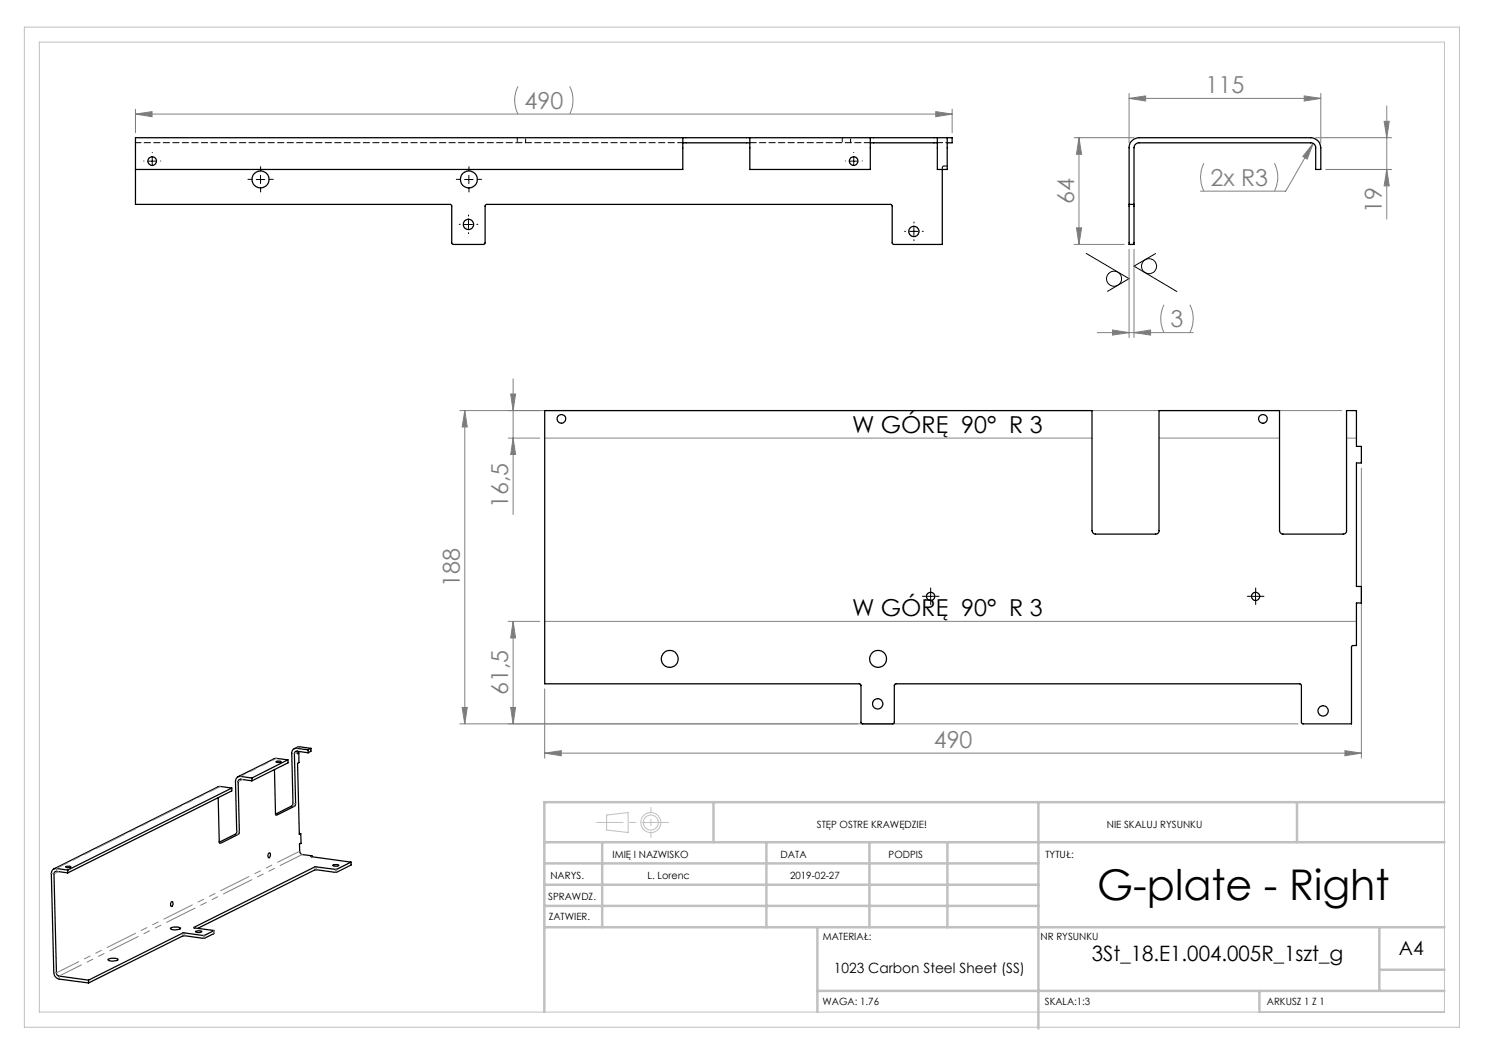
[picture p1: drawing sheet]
<svg xmlns="http://www.w3.org/2000/svg" width="297mm" height="210mm" viewBox="0 0 297 210" stroke-linecap="round" stroke-linejoin="round" font-family="sans-serif">
<g fill="none" stroke="#000" stroke-width=".2">
<path d="M29.6 32.2h1.7M30.4 31.4v1.6M51.3 35.9h1.7M52.1 35.1v1.6M92.9 35.9h1.7M93.8 35.1v1.6M169.9 32.2h1.7M170.7 31.4v1.6M92.9 44.9h1.6M93.7 44.1v1.6M181.9 46.3h1.7M182.8 45.5v1.6"/>
<path d="M217.2 50.7l8.6 5-4.3 2.6M231.1 50.7l-4.3 2.5 8.6 5.1M185.3 119.3h1.6M186.1 118.5v1.6M250.3 119.3h1.7M251.1 118.5v1.6"/>
<circle cx="222.8" cy="55.8" r="1.51"/>
<circle cx="229.8" cy="53.2" r="1.51"/>
</g>
<g fill="none" stroke="#c0c0c0" stroke-width=".2">
<path d="M4.9 5.4h287v200h-287zM7.9 8.4h281v194h-281zM121.3 163l4.3-.5v4l-4.3-.5z"/>
<circle cx="130.2" cy="164.5" r="2"/>
<circle cx="130.2" cy="164.5" r="1.49"/>
</g>
<g fill="none" stroke="#808080" stroke-width=".2">
<path d="M103.6 17.3a6.1 6.1 0 0 0 0 5.5M113.9 17.3a6.4 6.4 0 0 1 0 5.5M225.8 19.7l3.3-.5v1zM225.8 18.7v9.9M225.8 19.7h38.4M260.8 19.2l3.4 .5-3.4 .5zM264.2 18.7v9.9M27.1 21.8v4.8M27.1 22.8h163.3M27.1 22.8l3.3-.5v1zM187.1 22.3l3.3 .5-3.3 .5zM190.4 21.8v4.8"/>
<path d="M214.8 27.5h12M215.8 27.5v21.4M215.8 27.5l.5 3.4h-1zM240.8 32.7a6.1 6.1 0 0 0 0 5.5M254.9 32.7a6.1 6.1 0 0 1 0 5.5M262.6 28.7l-1.2 3.1-.8-.5zM262.6 28.7l-5.5 9.5h-17M263.1 27.5h15.2M265.1 33.9h13.2M276.8 24.3h1l-.4 3.2zM277.4 33.9l.4 3.3h-1zM277.4 21.2v22.6"/>
<path d="M214.8 48.9h10M215.3 45.6h1l-.5 3.3zM225.8 49.9v17.6M226.8 49.9v17.6M102.1 78.8h1l-.5 3.3zM102.6 75.8v27.1M219.5 66.5h19.2M222.5 66l3.3 .5-3.3 .5zM226.8 66.5l3.3-.5v1zM232.8 61a6.4 6.4 0 0 0 0 5.5M238 61a6.1 6.1 0 0 1 0 5.5M92 82.1h176.3"/>
<path d="M93 82.1l.5 3.3h-1.1zM93 82.1v62.7M101.6 87.6h6.4M102.6 87.6l.5 3.3h-1zM108.9 87.6h109.5M231.8 87.6h24.1M269.3 87.6h2M272.3 93.6v58.1M101.6 124.3h6.4M102.6 124.3l.5 3.3h-1zM102.6 124.3v20.5M108.9 137.8v13.9"/>
<path d="M108.9 124.3h162.4M92 144.8h167.6M92.4 141.5h1.1l-.5 3.3zM102.1 141.5h1l-.5 3.3zM108.9 150.6l3.4-.5v1.1zM108.9 150.6h163.4M269 150.1l3.3 .5-3.3 .6z"/>
</g>
<g fill="none" stroke="#000" stroke-width=".2" stroke-dasharray="15.2 1.3 1.3 1.3">
<path d="M28.8 32.2h.1M30.5 30.5h.1M30.5 33.9h.1M32.1 32.2h.1M50.5 35.9h-.9M52.1 34.2v-.9M52.1 37.5v.9M53.8 35.9h.9M92.1 35.9h-.8M93.8 34.2v-.9M93.8 37.5v.9M95.5 35.9h.8"/>
<path d="M169.1 32.2h.1M170.8 30.5h.1M170.8 33.9h.1M172.4 32.2h.1M92 44.9h-.2M93.7 43.2v-.2M93.7 46.5v.2M95.4 44.9h.2M181.1 46.3h-.2M182.8 44.6v-.2M182.8 47.9v.2M184.5 46.3h.2"/>
<path d="M185.3 119.3h-.8M186.1 118.4v-.8M187 119.3h.8M250.3 119.3h-.8M251.1 118.4v-.8M252 119.3h.8M186.1 120.1v.8M251.1 120.1v.8"/>
</g>
<path d="M133.7 164.5h-14.4" fill="none" stroke="#c0c0c0" stroke-width=".2" stroke-dasharray="15.2 1.3 1.3 1.3" stroke-dashoffset="10"/>
<path d="M130.2 161.5v6" fill="none" stroke="#c0c0c0" stroke-width=".2" stroke-dasharray="15.2 1.3 1.3 1.3" stroke-dashoffset="14.1"/>
<g fill="none" stroke="#c0c0c0" stroke-width=".5">
<path d="M108.9 176.9h98.8M108.9 172.7h98.8M108.9 168.4h180M120.4 168.4v17M142.7 160.4v8M153.3 168.4v17M173.9 168.4v17M189.5 168.4v17M207.7 160.4v45.3M259.4 160.4v8M288.9 160.4h-180v42M108.9 181.2h98.8"/>
<path d="M108.9 185.4h180M163.5 198.2h125.4M163.5 185.4v17M251.9 198.2v4.2M275.9 185.4v12.8M275.9 193.9h13"/>
</g>
<g fill="#808080">
<path d="M27.1 22.8l3.3-.5v1zM187.1 22.3l3.3 .5-3.3 .5zM262.6 28.7l-2 2.6 .8 .5zM222.5 66l3.3 .5-3.3 .5zM226.8 66.5l3.3-.5v1z"/>
<path d="M108.9 150.6l3.4-.5v1.1zM269 150.1l3.3 .5-3.3 .6z"/>
<path d="M92.4 141.5h1.1l-.5 3.3zM93 82.1l.5 3.3h-1.1z"/>
<path d="M215.3 45.6h1l-.5 3.3zM215.8 27.5l.5 3.4h-1z"/>
<path d="M102.1 141.5h1l-.5 3.3zM102.6 124.3l.5 3.3h-1zM102.1 78.8h1l-.5 3.3zM102.6 87.6l.5 3.3h-1z"/>
<path d="M276.8 24.3h1l-.4 3.2zM277.4 33.9l.4 3.3h-1z"/>
<path d="M225.8 19.7l3.3-.5v1zM260.8 19.2l3.4 .5-3.4 .5z"/>
</g>
<g fill="none" stroke="#000" stroke-width=".25">
<path d="M136.6 27.5h-109.5v13.4h63l.2 .2v7.5l.3 .3h6.2l.2-.2v-7.5l.3-.3h80.9l.2 .3v7.4l.2 .2 9.9 .1v-15M136.6 27.5v6.4h-109.5M136.6 28.6h13.4M136.6 27.5h13.4M150 27.5v6.4h24.1v-6.4M150 27.5h24.1M174.1 28.6h13.4M174.1 27.5h13.4M187.5 27.5v6.4h1.9v-6.4M187.5 27.5h2.9v1.1h-1M225.8 40.9v-11.3a2.05 2.05 0 0 1 2-2.1h34.3a2.05 2.05 0 0 1 2.1 2.1v4.3h-1.1v-4.3a.96 .96 0 0 0-1-1h-34.3a1.02 1.02 0 0 0-1 1v11.3M225.8 40.9v8h1v-8"/>
<path d="M225.8 40.9h1M108.9 82.1h109.5v24a.73 .73 0 0 0 .7 .7h12a.66 .66 0 0 0 .7-.7v-24h24.1v24a.73 .73 0 0 0 .7 .7h12a.66 .66 0 0 0 .7-.7v-24h2v7.2h1v3.3h-1v24.7h1v3.3h-1v8.5h-.8l-.2 .2v15.5l-9.9-.1-.1-.2v-7.5l-.3-.2h-80.8l-.3 .3v7.5l-.3 .2h-6.1l-.2-.2-.1-7.6-.3-.2h-63zM46.4 157.6l-2.3-.3-.5 .1-32.8 16.4M46.4 157.6l-32.9 16.4M46.4 157.6v.6l-32.9 16.4M50.4 156.2l-2.3-.4a.49 .49 0 0 0-.5 .6l.3 10.1-.2 .4-3.6 1.8-.2-.2-.3-8.9M50.4 155.6l-2.3-.3a.92 .92 0 0 0-1 1l.2 10.3-3.4 1.8M50.4 155.6v.6M55.3 152.3a.78 .78 0 0 1 .9 .1l-.8 .1-.2-.1zM57.6 152l-2.5-.3-.3 .1-7.2 3.6M57.6 152l-7.2 3.6M57.6 152v.6l-7.2 3.6"/>
<path d="M59.4 150.6h.4M59.5 150.2v.5l.3-.1M59.8 150.6v1.9l-.3 .2 .4 14.2 .2-.2M61.6 150l-2.2-.3a.88 .88 0 0 0-1.1 1l.2 10.4-3.4 1.7M61.6 150v.6M61.6 150.6l-2.2-.4a.44 .44 0 0 0-.5 .5l.2 10.3-.2 .2-3.6 1.9-.2-.2-.2-9M62.2 149.7l-2.5-.3-.9 .3M62.2 149.7l-.6 .3M62.2 149.7v.5l-.6 .4M13.2 173.4v-.1a.7 .7 0 0 1 .9 .1l-.7 .1zM13.5 174l-2.2-.3a.92 .92 0 0 0-1 1l.5 19.8a1.37 1.37 0 0 0 1 1.3l5.9 .8M13.5 174.6l-2.2-.3a.49 .49 0 0 0-.5 .5l.5 19.8a.61 .61 0 0 0 .5 .6l5.9 .8"/>
<path d="M13.5 174v.6M53.7 170.7l.1-.1a.54 .54 0 0 1 0 .9l-.2-.3zM59.9 166.7h.2M60.1 166.7l.1 2-.3 .1 .1 1.7 .5 .4 1.9 .3M62.4 171.2l-.2 .1 8 1.1M62.4 171.2v.1M66.6 173.1v-.1a1.14 1.14 0 0 1 1.2 .1l-.1 .1a1.14 1.14 0 0 1-1.1-.1zM70.2 172.4l-3 1.5-4.2-.5-24.3 12.1 4.1 .7-2 .9-4.2-.5-18.9 9.4M70.2 172.4v.6l-2.9 1.5-4.3-.6-23.4 11.8M17.7 196v.6M21.6 191.9a2.24 2.24 0 0 1 2 0 1.83 1.83 0 0 1-2 0zM34.1 185.6a2.32 2.32 0 0 1 2 .1 1.9 1.9 0 0 1-2 0z"/>
<path d="M34.3 180.4l.1-.1a.53 .53 0 0 1 .2 .5 .53 .53 0 0 1-.3 .5l-.2-.2zM39.1 186.3a1.08 1.08 0 0 1 1.3 .1h-.1a1.09 1.09 0 0 1-1.2-.1zM42.8 186.2l-.1 .6-1.8 .9-4.2-.6-19 9.5"/>
<circle cx="30.4" cy="32.2" r=".86"/>
<circle cx="52.1" cy="35.9" r="1.71"/>
<circle cx="93.8" cy="35.9" r="1.71"/>
<circle cx="170.7" cy="32.2" r=".86"/>
<circle cx="93.7" cy="44.9" r="1.04"/>
<circle cx="182.8" cy="46.3" r="1.03"/>
<circle cx="112.3" cy="83.8" r=".88"/>
<circle cx="252.6" cy="83.8" r=".88"/>
<circle cx="186.1" cy="119.3" r=".84"/>
<circle cx="251.1" cy="119.3" r=".83"/>
<circle cx="133.9" cy="131.8" r="1.69"/>
<circle cx="175.6" cy="131.8" r="1.7"/>
<circle cx="175.5" cy="140.8" r="1.04"/>
<circle cx="264.6" cy="142.2" r="1.03"/>
</g>
<path d="M11.3 173.7l32.8-16.4" fill="none" stroke="#808080" stroke-width=".2" stroke-dasharray="6.3 1.3 1.3 1.3 1.3 1.3" stroke-dashoffset="3.9"/>
<g fill="none" stroke="#808080" stroke-width=".2" stroke-dasharray="6.3 1.3 1.3 1.3 1.3 1.3">
<path d="M48.5 155.9l-.9 .4M59.4 149.6l.6-.2M59.5 150.4l-.6 .3M10.8 174.8l-.5-.1M11.3 174.3v-.6M11.7 174.3l-.9 .5M44 168.6l.1 .1M47.4 166.3l.5 .1M47.7 166.8h-.5M55.3 163h-.1M58.4 161.2h.5M59.1 160.7h-.5"/>
<path d="M62.2 171.3v-.1M63 173.4v.6M63.3 173.9v-.5M67.1 173.9v.5M67.4 174.4l-.1-.6M11.3 194.6l-.5-.1M11.8 195.2v.6M36.6 186.6v.6M36.9 187.1v-.5M38.8 185.5h.1M40.7 187.1v.6M40.9 187.6v-.6"/>
<path d="M42.7 186.1v.6"/>
</g>
<path d="M60.5 170.9l-48.7 24.3M11.3 194.6l48.7-24.4" fill="none" stroke="#808080" stroke-width=".2" stroke-dasharray="6.3 1.3 1.3 1.3 1.3 1.3" stroke-dashoffset="1.4"/>
<path d="M48.1 155.3l7.3-3.6" fill="none" stroke="#808080" stroke-width=".2" stroke-dasharray="6.3 1.3 1.3 1.3 1.3 1.3" stroke-dashoffset="5.5"/>
<path d="M136.6 28.5h-109.5" fill="none" stroke="#000" stroke-width=".2" stroke-dasharray="1.3 .6" stroke-dashoffset=".2"/>
<path d="M189.5 28.5h-2" fill="none" stroke="#000" stroke-width=".2" stroke-dasharray="1.3 .6" stroke-dashoffset="1"/>
<path d="M174.1 28.5h-24.1M188.5 33.9v-.4M188.8 33.2l-.3 .3" fill="none" stroke="#000" stroke-width=".2" stroke-dasharray="1.3 .6"/>
<path d="M188.8 33.2h.7" fill="none" stroke="#000" stroke-width=".2" stroke-dasharray="1.3 .6" stroke-dashoffset=".3"/>
<path d="M103.5 27.5v1M105.1 28.5v-1M168.5 27.5v1M170.1 28.5v-1" fill="none" stroke="#000" stroke-width=".2" stroke-dasharray="1.3 .6" stroke-dashoffset=".5"/>
<text font-size="8.5" x="219.4" y="179.9">G-plate - Right</text>
<g font-size="4.7" fill="#808080">
<text x="104.9" y="21.8">490</text>
<text x="241.1" y="18.7">115</text>
<text x="214.8" y="40.8" transform="rotate(-90 214.8 40.8)">64</text>
<text x="242.1" y="37.2">2x R3</text>
<text x="276.3" y="42.5" transform="rotate(-90 276.3 42.5)">19</text>
<text x="234.1" y="65.5">3</text>
<text x="101.6" y="101.6" transform="rotate(-90 101.6 101.6)">16,5</text>
<text x="92" y="117.3" transform="rotate(-90 92 117.3)">188</text>
<text x="101.6" y="139" transform="rotate(-90 101.6 139)">61,5</text>
<text x="186.8" y="149.6">490</text>
</g>
<g font-size="4.7">
<text x="170.4" y="86.6">W GÓRĘ 90° R 3</text>
<text x="170.4" y="123.3">W GÓRĘ 90° R 3</text>
</g>
<text font-size="4.2" x="218.4" y="192.2">3St_18.E1.004.005R_1szt_g</text>
<text font-size="3.9" x="279.8" y="190.9">A4</text>
<text font-size="2.8" x="166.8" y="194.6">1023 Carbon Steel Sheet (SS)</text>
<g font-size="2">
<text x="163.4" y="165.5">STĘP OSTRE KRAWĘDZIE!</text>
<text x="221.4" y="165.6">NIE SKALUJ RYSUNKU</text>
<text x="122.5" y="171.6">IMIĘ I NAZWISKO</text>
<text x="156.1" y="171.6">DATA</text>
<text x="177.7" y="171.6">PODPIS</text>
<text x="209.1" y="171.6">TYTUŁ:</text>
<text x="110.1" y="175.8">NARYS.</text>
<text x="129.5" y="175.8">L. Lorenc</text>
<text x="158" y="175.7">2019-02-27</text>
<text x="109.6" y="180">SPRAWDZ.</text>
<text x="109.7" y="184.1">ZATWIER.</text>
<text x="164.5" y="187.9">MATERIAŁ:</text>
<text x="208.1" y="188.1">NR RYSUNKU</text>
<text x="164.5" y="201">WAGA: 1.76</text>
<text x="209" y="201">SKALA:1:3</text>
<text x="253.4" y="201">ARKUSZ 1 Z 1</text>
</g>
</svg>
